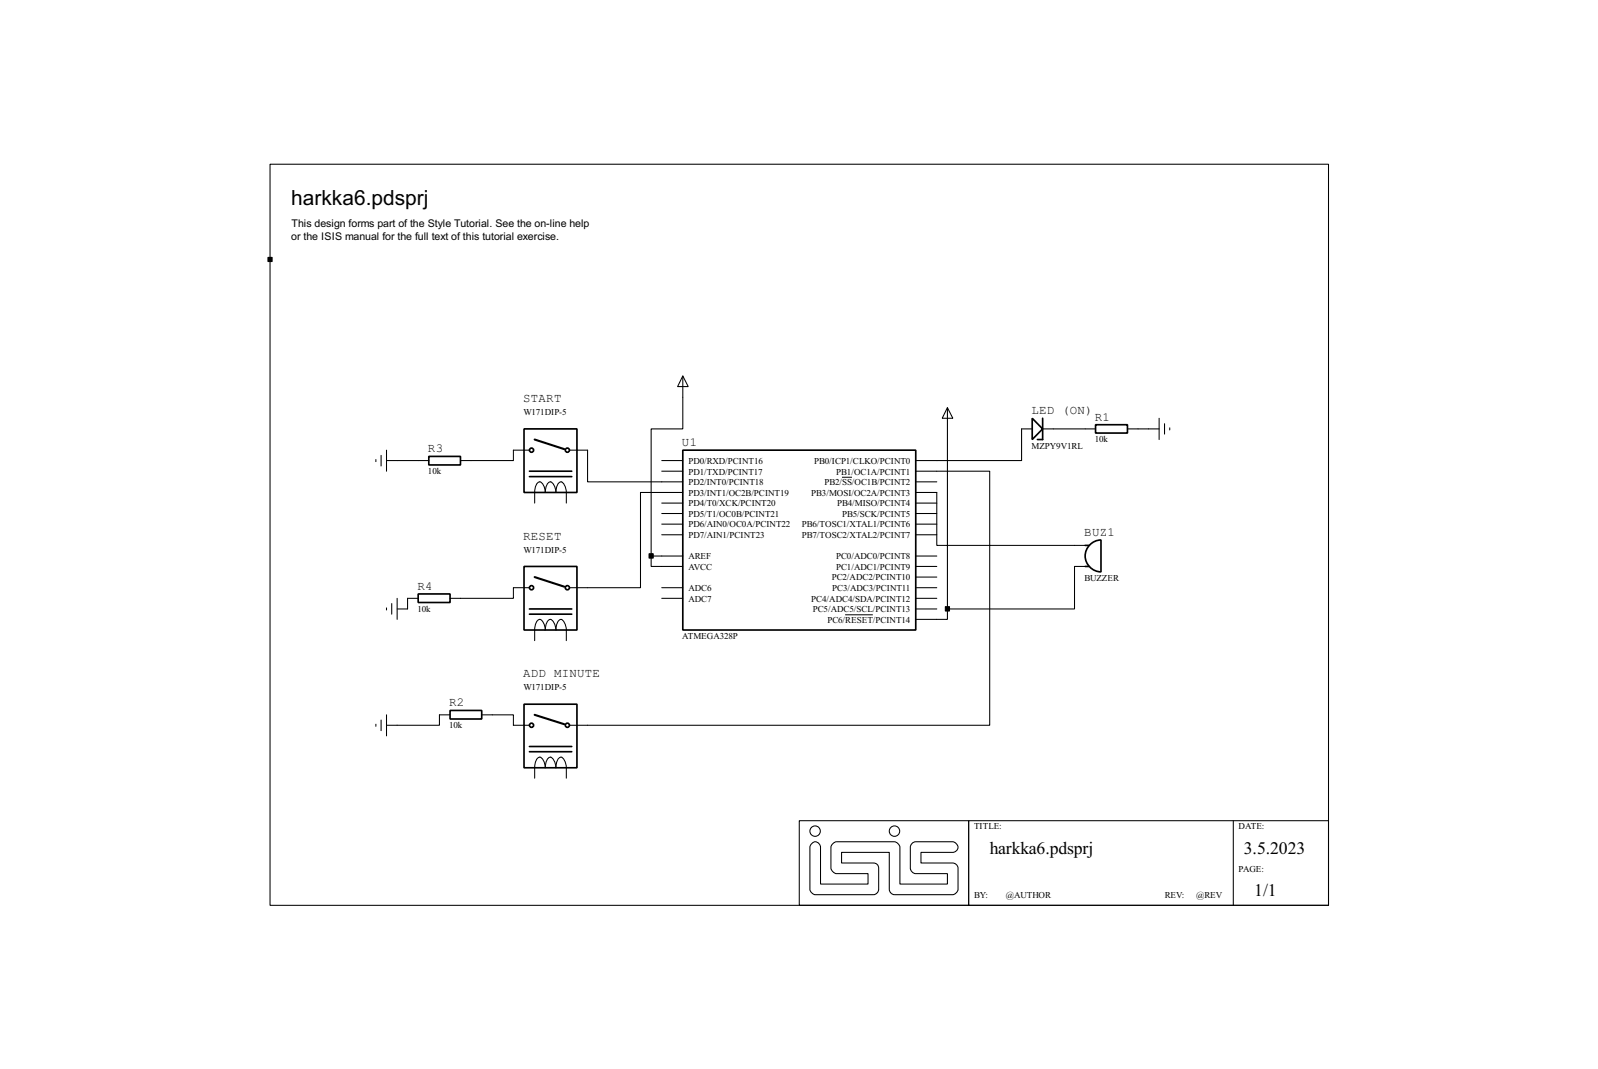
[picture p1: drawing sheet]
<svg xmlns="http://www.w3.org/2000/svg" width="383mm" height="256mm" viewBox="0 0 383 256" stroke-linecap="round" stroke-linejoin="round" font-family="sans-serif">
<g fill="none" stroke="#000" stroke-width=".25">
<path d="M64.8 39.4h254v177.8h-254zM163.9 90.2l1.3 2.6h-2.6zM163.9 90.2v12.7h-7.6v30.5M227.4 97.8l1.3 2.6h-2.6zM227.4 97.8v48.3M90.2 110.3v.5M91.5 109.3v2.5M92.8 110.5h10.1M92.8 108v5.1M127.1 108h-3.9v2.5h-12.7M136.7 108h4.3v7.6h22.9M158.8 110.5h5.1"/>
<path d="M158.8 113.1h5.1M163.9 118.2h-10.2v22.8h-17M219.8 118.2h5v12.7h35.6M219.8 113.1h17.7v60.9h-100.8M219.8 115.6h5M247.7 102.9h-2.5v7.6h-25.4M250.2 102.9h12.7M270.6 102.9h7.6M278.2 100.4v5.1M279.5 101.7v2.5M280.7 102.7v.5M128.3 120.7a8.7 8.7 0 0 1 .3-4.3 .89 .89 0 0 1 .9-.8 .89 .89 0 0 1 .9 .8l.5 1.8v-.7a2.03 2.03 0 0 1 1.2-1.9 2.7 2.7 0 0 1 1.3 2.6v-.7a2.03 2.03 0 0 1 1.3-1.9 2.68 2.68 0 0 1 1.2 2.6v2.5"/>
<path d="M156.3 133.4v2.5h7.6M156.3 133.4h7.6M158.8 125.8h5.1M158.8 123.2h5.1M158.8 120.7h5.1M158.8 128.3h5.1M219.8 133.4h5M219.8 125.8h5M219.8 123.2h5M219.8 120.7h5M219.8 128.3h5M219.8 138.5h5"/>
<path d="M219.8 135.9h5M260.4 135.9h-2.5v10.2h-30.5M92.8 145.9v.5M94 144.8v2.6M95.3 143.6v5M100.4 143.6h-2.6v2.5h-2.5M127.1 141h-3.9v2.6h-15.2M128.3 153.7a8.7 8.7 0 0 1 .3-4.3 .88 .88 0 0 1 1.2-.7 3.2 3.2 0 0 1 1.1 2.5v-.7a2.08 2.08 0 0 1 1.2-1.9 2.76 2.76 0 0 1 1.3 2.6v-.7a2.08 2.08 0 0 1 1.3-1.9 2.75 2.75 0 0 1 1.2 2.6v2.5M158.8 143.6h5.1M158.8 141h5.1M219.8 146.1h5M219.8 143.6h5"/>
<path d="M219.8 141h5M227.4 146.1v2.5h-7.6M90.2 173.8v.5M91.5 172.8v2.5M92.8 171.5v5.1M108 171.5h-2.5v2.5h-12.7M115.6 171.5h7.6v2.5h3.9M128.3 186.7a8.6 8.6 0 0 1 .3-4.3 .89 .89 0 0 1 .9-.8 .89 .89 0 0 1 .9 .8l.5 1.8v-.6a2.03 2.03 0 0 1 1.2-1.9 2.7 2.7 0 0 1 1.3 2.5v-.6a2.03 2.03 0 0 1 1.3-1.9 2.68 2.68 0 0 1 1.2 2.5v2.5M191.8 196.9h40.7v20.3h-40.7zM232.5 196.9h86.3v20.3h-86.3zM296 196.9v20.3M194.9 202.2a1.21 1.21 0 0 1 1.3-.1 1.21 1.21 0 0 1 .7 1.2v8.8h11.4v-2.5h-7.6l-.7-.3-.6-1v-5a1.64 1.64 0 0 1 1.3-1.3h14a1.64 1.64 0 0 1 1.3 1.3v8.8h11.4v-2.5h-7.6a1.42 1.42 0 0 1-1.3-1.3v-5a1.4 1.4 0 0 1 1.3-1.3h8.9a1.28 1.28 0 0 1 1.2 1.2 1.28 1.28 0 0 1-1.2 1.3h-7.7v2.6h7.7a1.35 1.35 0 0 1 1.2 1.2v5.1l-.3 .7-.6 .5-14.3 .1a1.33 1.33 0 0 1-1.3-1.3v-8.9h-11.4v2.6h7.6a1.18 1.18 0 0 1 1.3 1.2v5.1a1.35 1.35 0 0 1-1.3 1.3h-14l-.7-.3-.5-1v-10.1z"/>
<circle cx="195.6" cy="199.4" r="1.25"/>
<circle cx="214.6" cy="199.4" r="1.25"/>
</g>
<g fill="none" stroke="#000" stroke-width=".4">
<path d="M102.9 109.5h7.6v2.1h-7.6zM125.8 102.9h12.7v15.3h-12.7zM127.1 114.4h10.1M127.1 113.1h10.1M163.9 108h55.9v43.2h-55.9zM247.7 100.4l2.5 2.5-2.5 2.6zM250.2 100.4v5.1h-1.2M262.9 101.9h7.7v2h-7.7zM125.8 135.9h12.7v15.3h-12.7zM260.4 135.9h1M260.4 130.9h1M261.5 130.7a3.8 3.8 0 0 1 2.7-1.1v7.6a3.8 3.8 0 0 1-3.5-2.4 3.8 3.8 0 0 1 .8-4.1z"/>
<path d="M100.4 142.5h7.6v2.1h-7.6zM127.1 147.4h10.1M127.1 146.1h10.1M108 170.5h7.6v2h-7.6zM125.8 169h12.7v15.2h-12.7zM127.1 179.1h10.1M127.1 180.4h10.1"/>
<circle cx="127.5" cy="108" r=".5"/>
<circle cx="136.1" cy="108" r=".5"/>
<circle cx="127.5" cy="141" r=".5"/>
<circle cx="136.1" cy="141" r=".5"/>
<circle cx="127.5" cy="174" r=".5"/>
<circle cx="136.1" cy="174" r=".5"/>
</g>
<path d="M202.1 114.5h2.4M202.8 147.5h6.7" fill="none" stroke="#000" stroke-width=".24"/>
<path d="M64.3 61.8h1v1h-1zM155.8 132.9h1v1h-1zM226.9 145.6h1v1h-1z" fill="#000" stroke="#000" stroke-width=".25"/>
<path d="M128.3 105.5l7.1 2.3M128.3 138.5l7.1 2.3M128.3 171.5l7.1 2.3" fill="none" stroke="#000" stroke-width=".5"/>
<text font-size="5.6" x="69.9" y="49.1">harkka6.pdsprj</text>
<g font-size="4.7">
<text x="237.5" y="204.8">harkka6.pdsprj</text>
<text x="298.5" y="204.8">3.5.2023</text>
<text x="301" y="215">1/1</text>
</g>
<g font-size="3.4">
<text x="125.6" y="96.4">START</text>
<text x="247.5" y="99.4">LED (ON)</text>
<text x="262.7" y="100.9">R1</text>
<text x="163.7" y="107">U1</text>
<text x="102.7" y="108.5">R3</text>
<text x="125.6" y="129.5">RESET</text>
<text x="260.2" y="128.6">BUZ1</text>
<text x="100.2" y="141.5">R4</text>
<text x="125.6" y="162.5">ADD MINUTE</text>
<text x="107.8" y="169.5">R2</text>
</g>
<g font-size="2.9">
<text x="69.9" y="57.5">or the ISIS manual for the full text of this tutorial exercise.</text>
<text x="69.9" y="54.5">This design forms part of the Style Tutorial. See the on-line help</text>
</g>
<g font-size="2.4">
<text x="125.6" y="99.6">W171DIP-5</text>
<text x="247.5" y="107.7">MZPY9V1RL</text>
<text x="262.7" y="106.1">10k</text>
<text x="102.7" y="113.8">10k</text>
<text x="165.2" y="113.9">PD1/TXD/PCINT17</text>
<text x="165.2" y="111.3">PD0/RXD/PCINT16</text>
<text x="195.4" y="111.3">PB0/ICP1/CLKO/PCINT0</text>
<text x="200.7" y="113.9">PB1/OC1A/PCINT1</text>
<text x="165.2" y="119">PD3/INT1/OC2B/PCINT19</text>
<text x="165.2" y="116.4">PD2/INT0/PCINT18</text>
<text x="194.7" y="119">PB3/MOSI/OC2A/PCINT3</text>
<text x="197.8" y="116.4">PB2/SS/OC1B/PCINT2</text>
<text x="165.2" y="124">PD5/T1/OC0B/PCINT21</text>
<text x="165.2" y="121.5">PD4/T0/XCK/PCINT20</text>
<text x="200.9" y="121.5">PB4/MISO/PCINT4</text>
<text x="202.1" y="124">PB5/SCK/PCINT5</text>
<text x="165.2" y="126.6">PD6/AIN0/OC0A/PCINT22</text>
<text x="165.2" y="129.1">PD7/AIN1/PCINT23</text>
<text x="192.4" y="129.1">PB7/TOSC2/XTAL2/PCINT7</text>
<text x="192.4" y="126.6">PB6/TOSC1/XTAL1/PCINT6</text>
<text x="125.6" y="132.7">W171DIP-5</text>
<text x="165.2" y="136.7">AVCC</text>
<text x="165.2" y="134.2">AREF</text>
<text x="200.6" y="136.7">PC1/ADC1/PCINT9</text>
<text x="200.6" y="134.2">PC0/ADC0/PCINT8</text>
<text x="165.2" y="141.8">ADC6</text>
<text x="199.6" y="139.3">PC2/ADC2/PCINT10</text>
<text x="199.7" y="141.8">PC3/ADC3/PCINT11</text>
<text x="260.2" y="139.4">BUZZER</text>
<text x="100.2" y="146.8">10k</text>
<text x="165.2" y="144.4">ADC7</text>
<text x="194.7" y="144.4">PC4/ADC4/SDA/PCINT12</text>
<text x="195" y="146.9">PC5/ADC5/SCL/PCINT13</text>
<text x="198.5" y="149.4">PC6/RESET/PCINT14</text>
<text x="163.7" y="153.4">ATMEGA328P</text>
<text x="125.6" y="165.7">W171DIP-5</text>
<text x="107.8" y="174.7">10k</text>
<text x="233.7" y="199">TITLE:</text>
<text x="297.2" y="199">DATE:</text>
<text x="297.2" y="209.2">PAGE:</text>
<text x="233.7" y="215.5">BY:</text>
<text x="241.4" y="215.5">@AUTHOR</text>
<text x="279.5" y="215.5">REV:</text>
<text x="287.1" y="215.5">@REV</text>
</g>
</svg>
